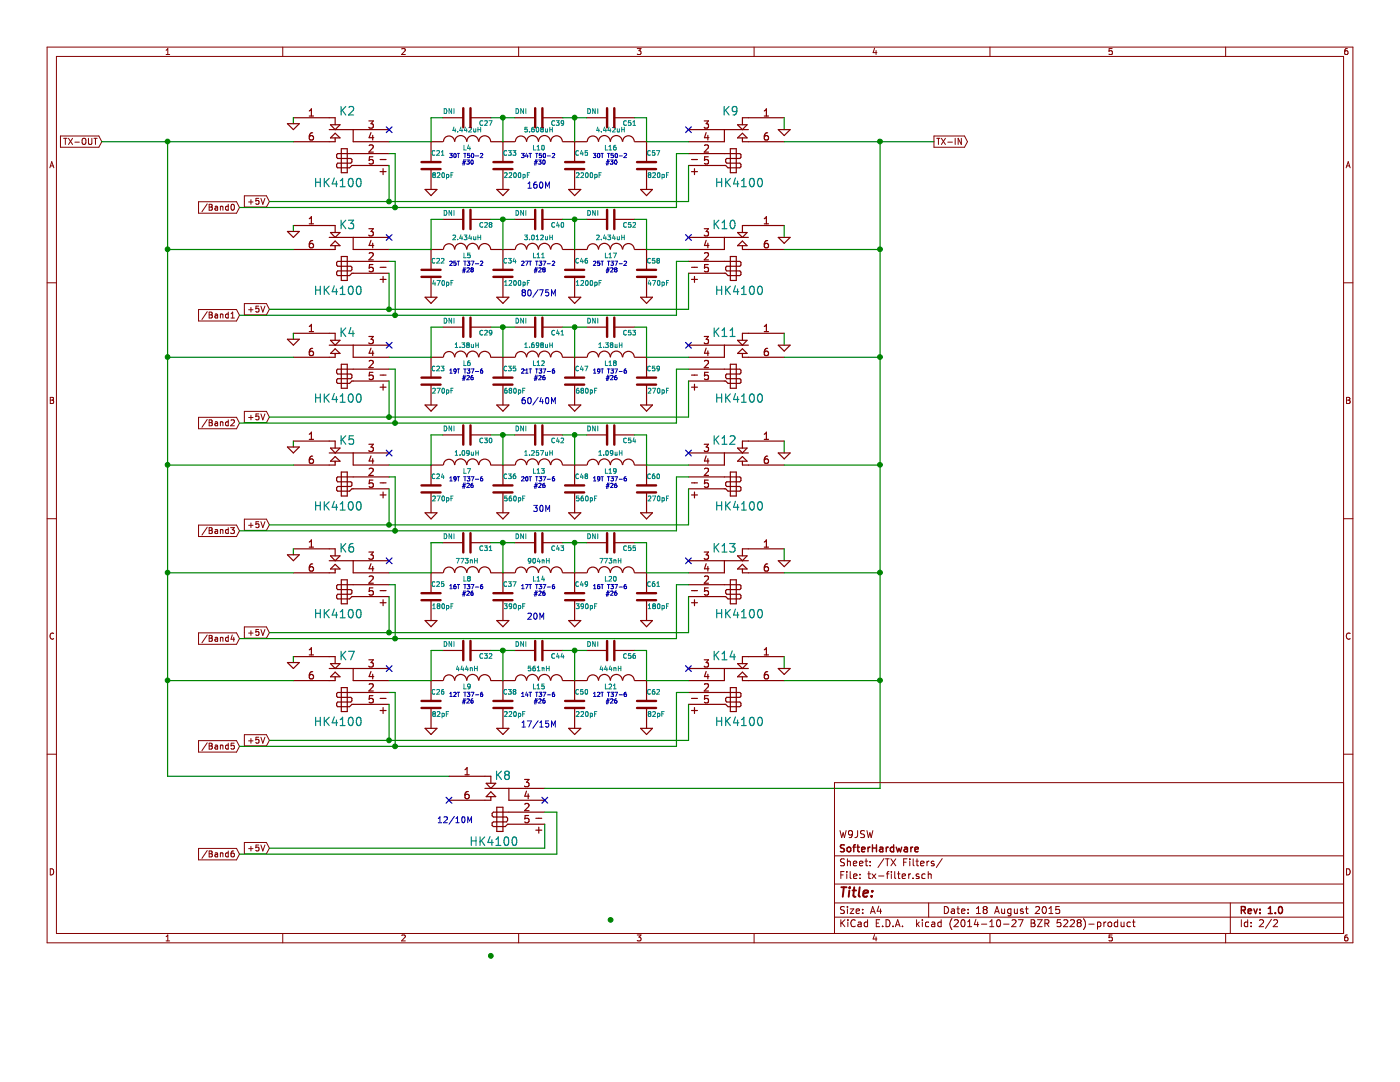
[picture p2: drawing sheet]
EESchema Schematic File Version 2
LIBS:power
LIBS:device
LIBS:transistors
LIBS:conn
LIBS:linear
LIBS:regul
LIBS:74xx
LIBS:cmos4000
LIBS:adc-dac
LIBS:memory
LIBS:xilinx
LIBS:special
LIBS:microcontrollers
LIBS:dsp
LIBS:microchip
LIBS:analog_switches
LIBS:motorola
LIBS:texas
LIBS:intel
LIBS:audio
LIBS:interface
LIBS:digital-audio
LIBS:philips
LIBS:display
LIBS:cypress
LIBS:siliconi
LIBS:opto
LIBS:atmel
LIBS:contrib
LIBS:valves
LIBS:hermeslite
LIBS:basic-superband-pa-cache
EELAYER 25 0
EELAYER END
$Descr A4 11693 8268
encoding utf-8
Sheet 2 2
Title ""
Date "18 August 2015"
Rev "1.0"
Comp "SofterHardware"
Comment1 "W9JSW"
Comment2 ""
Comment3 ""
Comment4 ""
$EndDescr
$Comp
L INDUCTOR L4
U 1 1
P 3900 800
F 0 "L4" V 3850 800 40  0000 C CNN
F 1 "4.442uH" V 4000 800 40  0000 C CNN
F 2 "Choke_Toroid_ThroughHole:Choke_Toroid_6,5x13mm_Vertical" H 3900 800 60  0001 C CNN
F 3 "" H 3900 800 60  0000 C CNN
	1    3900 800 
	0    -1   -1   0   
$EndComp
$Comp
L INDUCTOR L10
U 1 1
P 4500 800
F 0 "L10" V 4450 800 40  0000 C CNN
F 1 "5.608uH" V 4600 800 40  0000 C CNN
F 2 "Choke_Toroid_ThroughHole:Choke_Toroid_5x10mm_Vertical" H 4500 800 60  0001 C CNN
F 3 "" H 4500 800 60  0000 C CNN
	1    4500 800 
	0    -1   -1   0   
$EndComp
$Comp
L INDUCTOR L16
U 1 1
P 5100 800
F 0 "L16" V 5050 800 40  0000 C CNN
F 1 "4.442uH" V 5200 800 40  0000 C CNN
F 2 "Choke_Toroid_ThroughHole:Choke_Toroid_5x10mm_Vertical" H 5100 800 60  0001 C CNN
F 3 "" H 5100 800 60  0000 C CNN
	1    5100 800 
	0    -1   -1   0   
$EndComp
$Comp
L C C21
U 1 1
P 3600 1000
F 0 "C21" H 3600 1100 40  0000 L CNN
F 1 "820pF" H 3606 915 40  0000 L CNN
F 2 "HERMESLITE:C_0805" H 3638 850 30  0001 C CNN
F 3 "" H 3600 1000 60  0000 C CNN
	1    3600 1000
	1    0    0    -1  
$EndComp
$Comp
L C C33
U 1 1
P 4200 1000
F 0 "C33" H 4200 1100 40  0000 L CNN
F 1 "2200pF" H 4206 915 40  0000 L CNN
F 2 "HERMESLITE:C_0805" H 4238 850 30  0001 C CNN
F 3 "" H 4200 1000 60  0000 C CNN
	1    4200 1000
	1    0    0    -1  
$EndComp
$Comp
L C C45
U 1 1
P 4800 1000
F 0 "C45" H 4800 1100 40  0000 L CNN
F 1 "2200pF" H 4806 915 40  0000 L CNN
F 2 "HERMESLITE:C_0805" H 4838 850 30  0001 C CNN
F 3 "" H 4800 1000 60  0000 C CNN
	1    4800 1000
	1    0    0    -1  
$EndComp
$Comp
L C C57
U 1 1
P 5400 1000
F 0 "C57" H 5400 1100 40  0000 L CNN
F 1 "820pF" H 5406 915 40  0000 L CNN
F 2 "HERMESLITE:C_0805" H 5438 850 30  0001 C CNN
F 3 "" H 5400 1000 60  0000 C CNN
	1    5400 1000
	1    0    0    -1  
$EndComp
$Comp
L GND #PWR022
U 1 1
P 3600 1200
F 0 "#PWR022" H 3600 1200 30  0001 C CNN
F 1 "GND" H 3600 1130 30  0001 C CNN
F 2 "" H 3600 1200 50  0000 C CNN
F 3 "" H 3600 1200 50  0000 C CNN
	1    3600 1200
	1    0    0    -1  
$EndComp
$Comp
L GND #PWR023
U 1 1
P 4200 1200
F 0 "#PWR023" H 4200 1200 30  0001 C CNN
F 1 "GND" H 4200 1130 30  0001 C CNN
F 2 "" H 4200 1200 50  0000 C CNN
F 3 "" H 4200 1200 50  0000 C CNN
	1    4200 1200
	1    0    0    -1  
$EndComp
$Comp
L GND #PWR024
U 1 1
P 4800 1200
F 0 "#PWR024" H 4800 1200 30  0001 C CNN
F 1 "GND" H 4800 1130 30  0001 C CNN
F 2 "" H 4800 1200 50  0000 C CNN
F 3 "" H 4800 1200 50  0000 C CNN
	1    4800 1200
	1    0    0    -1  
$EndComp
$Comp
L GND #PWR025
U 1 1
P 5400 1200
F 0 "#PWR025" H 5400 1200 30  0001 C CNN
F 1 "GND" H 5400 1130 30  0001 C CNN
F 2 "" H 5400 1200 50  0000 C CNN
F 3 "" H 5400 1200 50  0000 C CNN
	1    5400 1200
	1    0    0    -1  
$EndComp
$Comp
L HK4100 K2
U 1 1
P 2850 650
F 0 "K2" H 2800 750 70  0000 C CNN
F 1 "HK4100" H 2875 150 70  0000 C CNN
F 2 "HERMESLITE:HK4100" H 2850 650 60  0001 C CNN
F 3 "" H 2850 650 60  0000 C CNN
	1    2850 650 
	-1   0    0    -1  
$EndComp
$Comp
L HK4100 K9
U 1 1
P 6150 650
F 0 "K9" H 6100 750 70  0000 C CNN
F 1 "HK4100" H 6175 150 70  0000 C CNN
F 2 "HERMESLITE:HK4100" H 6150 650 60  0001 C CNN
F 3 "" H 6150 650 60  0000 C CNN
	1    6150 650 
	1    0    0    -1  
$EndComp
Wire Wire Line
	2450 600  2450 650 
$Comp
L GND #PWR026
U 1 1
P 2450 650
F 0 "#PWR026" H 2450 650 30  0001 C CNN
F 1 "GND" H 2450 580 30  0001 C CNN
F 2 "" H 2450 650 50  0000 C CNN
F 3 "" H 2450 650 50  0000 C CNN
	1    2450 650 
	1    0    0    -1  
$EndComp
Wire Wire Line
	3250 800  3600 800 
Wire Wire Line
	6550 600  6550 700 
$Comp
L GND #PWR027
U 1 1
P 6550 700
F 0 "#PWR027" H 6550 700 30  0001 C CNN
F 1 "GND" H 6550 630 30  0001 C CNN
F 2 "" H 6550 700 50  0000 C CNN
F 3 "" H 6550 700 50  0000 C CNN
	1    6550 700 
	1    0    0    -1  
$EndComp
Wire Wire Line
	5750 800  5400 800 
Text GLabel 850  800  0    50   Input ~ 0
TX-OUT
Text GLabel 7800 800  2    50   Output ~ 0
TX-IN
Text GLabel 2000 1350 0    50   Input ~ 0
/Band0
Text GLabel 2250 1300 0    50   Input ~ 0
+5V
$Comp
L INDUCTOR L5
U 1 1
P 3900 1700
F 0 "L5" V 3850 1700 40  0000 C CNN
F 1 "2.434uH" V 4000 1700 40  0000 C CNN
F 2 "Choke_Toroid_ThroughHole:Choke_Toroid_5x10mm_Vertical" H 3900 1700 60  0001 C CNN
F 3 "" H 3900 1700 60  0000 C CNN
	1    3900 1700
	0    -1   -1   0   
$EndComp
$Comp
L INDUCTOR L11
U 1 1
P 4500 1700
F 0 "L11" V 4450 1700 40  0000 C CNN
F 1 "3.012uH" V 4600 1700 40  0000 C CNN
F 2 "Choke_Toroid_ThroughHole:Choke_Toroid_5x10mm_Vertical" H 4500 1700 60  0001 C CNN
F 3 "" H 4500 1700 60  0000 C CNN
	1    4500 1700
	0    -1   -1   0   
$EndComp
$Comp
L INDUCTOR L17
U 1 1
P 5100 1700
F 0 "L17" V 5050 1700 40  0000 C CNN
F 1 "2.434uH" V 5200 1700 40  0000 C CNN
F 2 "Choke_Toroid_ThroughHole:Choke_Toroid_5x10mm_Vertical" H 5100 1700 60  0001 C CNN
F 3 "" H 5100 1700 60  0000 C CNN
	1    5100 1700
	0    -1   -1   0   
$EndComp
$Comp
L C C22
U 1 1
P 3600 1900
F 0 "C22" H 3600 2000 40  0000 L CNN
F 1 "470pF" H 3606 1815 40  0000 L CNN
F 2 "HERMESLITE:C_0805" H 3638 1750 30  0001 C CNN
F 3 "" H 3600 1900 60  0000 C CNN
	1    3600 1900
	1    0    0    -1  
$EndComp
$Comp
L C C34
U 1 1
P 4200 1900
F 0 "C34" H 4200 2000 40  0000 L CNN
F 1 "1200pF" H 4206 1815 40  0000 L CNN
F 2 "HERMESLITE:C_0805" H 4238 1750 30  0001 C CNN
F 3 "" H 4200 1900 60  0000 C CNN
	1    4200 1900
	1    0    0    -1  
$EndComp
$Comp
L C C46
U 1 1
P 4800 1900
F 0 "C46" H 4800 2000 40  0000 L CNN
F 1 "1200pF" H 4806 1815 40  0000 L CNN
F 2 "HERMESLITE:C_0805" H 4838 1750 30  0001 C CNN
F 3 "" H 4800 1900 60  0000 C CNN
	1    4800 1900
	1    0    0    -1  
$EndComp
$Comp
L C C58
U 1 1
P 5400 1900
F 0 "C58" H 5400 2000 40  0000 L CNN
F 1 "470pF" H 5406 1815 40  0000 L CNN
F 2 "HERMESLITE:C_0805" H 5438 1750 30  0001 C CNN
F 3 "" H 5400 1900 60  0000 C CNN
	1    5400 1900
	1    0    0    -1  
$EndComp
$Comp
L GND #PWR028
U 1 1
P 3600 2100
F 0 "#PWR028" H 3600 2100 30  0001 C CNN
F 1 "GND" H 3600 2030 30  0001 C CNN
F 2 "" H 3600 2100 50  0000 C CNN
F 3 "" H 3600 2100 50  0000 C CNN
	1    3600 2100
	1    0    0    -1  
$EndComp
$Comp
L GND #PWR029
U 1 1
P 4200 2100
F 0 "#PWR029" H 4200 2100 30  0001 C CNN
F 1 "GND" H 4200 2030 30  0001 C CNN
F 2 "" H 4200 2100 50  0000 C CNN
F 3 "" H 4200 2100 50  0000 C CNN
	1    4200 2100
	1    0    0    -1  
$EndComp
$Comp
L GND #PWR030
U 1 1
P 4800 2100
F 0 "#PWR030" H 4800 2100 30  0001 C CNN
F 1 "GND" H 4800 2030 30  0001 C CNN
F 2 "" H 4800 2100 50  0000 C CNN
F 3 "" H 4800 2100 50  0000 C CNN
	1    4800 2100
	1    0    0    -1  
$EndComp
$Comp
L GND #PWR031
U 1 1
P 5400 2100
F 0 "#PWR031" H 5400 2100 30  0001 C CNN
F 1 "GND" H 5400 2030 30  0001 C CNN
F 2 "" H 5400 2100 50  0000 C CNN
F 3 "" H 5400 2100 50  0000 C CNN
	1    5400 2100
	1    0    0    -1  
$EndComp
$Comp
L HK4100 K3
U 1 1
P 2850 1550
F 0 "K3" H 2800 1600 70  0000 C CNN
F 1 "HK4100" H 2875 1050 70  0000 C CNN
F 2 "HERMESLITE:HK4100" H 2850 1550 60  0001 C CNN
F 3 "" H 2850 1550 60  0000 C CNN
	1    2850 1550
	-1   0    0    -1  
$EndComp
$Comp
L HK4100 K10
U 1 1
P 6150 1550
F 0 "K10" H 6050 1600 70  0000 C CNN
F 1 "HK4100" H 6175 1050 70  0000 C CNN
F 2 "HERMESLITE:HK4100" H 6150 1550 60  0001 C CNN
F 3 "" H 6150 1550 60  0000 C CNN
	1    6150 1550
	1    0    0    -1  
$EndComp
Wire Wire Line
	2450 1500 2450 1550
$Comp
L GND #PWR032
U 1 1
P 2450 1550
F 0 "#PWR032" H 2450 1550 30  0001 C CNN
F 1 "GND" H 2450 1480 30  0001 C CNN
F 2 "" H 2450 1550 50  0000 C CNN
F 3 "" H 2450 1550 50  0000 C CNN
	1    2450 1550
	1    0    0    -1  
$EndComp
Wire Wire Line
	3250 1700 3600 1700
Wire Wire Line
	6550 1500 6550 1600
$Comp
L GND #PWR033
U 1 1
P 6550 1600
F 0 "#PWR033" H 6550 1600 30  0001 C CNN
F 1 "GND" H 6550 1530 30  0001 C CNN
F 2 "" H 6550 1600 50  0000 C CNN
F 3 "" H 6550 1600 50  0000 C CNN
	1    6550 1600
	1    0    0    -1  
$EndComp
Wire Wire Line
	5750 1700 5400 1700
Text GLabel 2000 2250 0    50   Input ~ 0
/Band1
Text GLabel 2250 2200 0    50   Input ~ 0
+5V
$Comp
L INDUCTOR L6
U 1 1
P 3900 2600
F 0 "L6" V 3850 2600 40  0000 C CNN
F 1 "1.38uH" V 4000 2600 40  0000 C CNN
F 2 "Choke_Toroid_ThroughHole:Choke_Toroid_5x10mm_Vertical" H 3900 2600 60  0001 C CNN
F 3 "" H 3900 2600 60  0000 C CNN
	1    3900 2600
	0    -1   -1   0   
$EndComp
$Comp
L INDUCTOR L12
U 1 1
P 4500 2600
F 0 "L12" V 4450 2600 40  0000 C CNN
F 1 "1.698uH" V 4600 2600 40  0000 C CNN
F 2 "Choke_Toroid_ThroughHole:Choke_Toroid_5x10mm_Vertical" H 4500 2600 60  0001 C CNN
F 3 "" H 4500 2600 60  0000 C CNN
	1    4500 2600
	0    -1   -1   0   
$EndComp
$Comp
L INDUCTOR L18
U 1 1
P 5100 2600
F 0 "L18" V 5050 2600 40  0000 C CNN
F 1 "1.38uH" V 5200 2600 40  0000 C CNN
F 2 "Choke_Toroid_ThroughHole:Choke_Toroid_5x10mm_Vertical" H 5100 2600 60  0001 C CNN
F 3 "" H 5100 2600 60  0000 C CNN
	1    5100 2600
	0    -1   -1   0   
$EndComp
$Comp
L C C23
U 1 1
P 3600 2800
F 0 "C23" H 3600 2900 40  0000 L CNN
F 1 "270pF" H 3606 2715 40  0000 L CNN
F 2 "HERMESLITE:C_0805" H 3638 2650 30  0001 C CNN
F 3 "" H 3600 2800 60  0000 C CNN
	1    3600 2800
	1    0    0    -1  
$EndComp
$Comp
L C C35
U 1 1
P 4200 2800
F 0 "C35" H 4200 2900 40  0000 L CNN
F 1 "680pF" H 4206 2715 40  0000 L CNN
F 2 "HERMESLITE:C_0805" H 4238 2650 30  0001 C CNN
F 3 "" H 4200 2800 60  0000 C CNN
	1    4200 2800
	1    0    0    -1  
$EndComp
$Comp
L C C47
U 1 1
P 4800 2800
F 0 "C47" H 4800 2900 40  0000 L CNN
F 1 "680pF" H 4806 2715 40  0000 L CNN
F 2 "HERMESLITE:C_0805" H 4838 2650 30  0001 C CNN
F 3 "" H 4800 2800 60  0000 C CNN
	1    4800 2800
	1    0    0    -1  
$EndComp
$Comp
L C C59
U 1 1
P 5400 2800
F 0 "C59" H 5400 2900 40  0000 L CNN
F 1 "270pF" H 5406 2715 40  0000 L CNN
F 2 "HERMESLITE:C_0805" H 5438 2650 30  0001 C CNN
F 3 "" H 5400 2800 60  0000 C CNN
	1    5400 2800
	1    0    0    -1  
$EndComp
$Comp
L GND #PWR034
U 1 1
P 3600 3000
F 0 "#PWR034" H 3600 3000 30  0001 C CNN
F 1 "GND" H 3600 2930 30  0001 C CNN
F 2 "" H 3600 3000 50  0000 C CNN
F 3 "" H 3600 3000 50  0000 C CNN
	1    3600 3000
	1    0    0    -1  
$EndComp
$Comp
L GND #PWR035
U 1 1
P 4200 3000
F 0 "#PWR035" H 4200 3000 30  0001 C CNN
F 1 "GND" H 4200 2930 30  0001 C CNN
F 2 "" H 4200 3000 50  0000 C CNN
F 3 "" H 4200 3000 50  0000 C CNN
	1    4200 3000
	1    0    0    -1  
$EndComp
$Comp
L GND #PWR036
U 1 1
P 4800 3000
F 0 "#PWR036" H 4800 3000 30  0001 C CNN
F 1 "GND" H 4800 2930 30  0001 C CNN
F 2 "" H 4800 3000 50  0000 C CNN
F 3 "" H 4800 3000 50  0000 C CNN
	1    4800 3000
	1    0    0    -1  
$EndComp
$Comp
L GND #PWR037
U 1 1
P 5400 3000
F 0 "#PWR037" H 5400 3000 30  0001 C CNN
F 1 "GND" H 5400 2930 30  0001 C CNN
F 2 "" H 5400 3000 50  0000 C CNN
F 3 "" H 5400 3000 50  0000 C CNN
	1    5400 3000
	1    0    0    -1  
$EndComp
$Comp
L HK4100 K4
U 1 1
P 2850 2450
F 0 "K4" H 2800 2500 70  0000 C CNN
F 1 "HK4100" H 2875 1950 70  0000 C CNN
F 2 "HERMESLITE:HK4100" H 2850 2450 60  0001 C CNN
F 3 "" H 2850 2450 60  0000 C CNN
	1    2850 2450
	-1   0    0    -1  
$EndComp
$Comp
L HK4100 K11
U 1 1
P 6150 2450
F 0 "K11" H 6050 2500 70  0000 C CNN
F 1 "HK4100" H 6175 1950 70  0000 C CNN
F 2 "HERMESLITE:HK4100" H 6150 2450 60  0001 C CNN
F 3 "" H 6150 2450 60  0000 C CNN
	1    6150 2450
	1    0    0    -1  
$EndComp
Wire Wire Line
	2450 2400 2450 2450
$Comp
L GND #PWR038
U 1 1
P 2450 2450
F 0 "#PWR038" H 2450 2450 30  0001 C CNN
F 1 "GND" H 2450 2380 30  0001 C CNN
F 2 "" H 2450 2450 50  0000 C CNN
F 3 "" H 2450 2450 50  0000 C CNN
	1    2450 2450
	1    0    0    -1  
$EndComp
Wire Wire Line
	3250 2600 3600 2600
Wire Wire Line
	6550 2400 6550 2500
$Comp
L GND #PWR039
U 1 1
P 6550 2500
F 0 "#PWR039" H 6550 2500 30  0001 C CNN
F 1 "GND" H 6550 2430 30  0001 C CNN
F 2 "" H 6550 2500 50  0000 C CNN
F 3 "" H 6550 2500 50  0000 C CNN
	1    6550 2500
	1    0    0    -1  
$EndComp
Wire Wire Line
	5400 2600 5750 2600
NoConn ~ 5750 2500
Text GLabel 2000 3150 0    50   Input ~ 0
/Band2
Text GLabel 2250 3100 0    50   Input ~ 0
+5V
$Comp
L INDUCTOR L7
U 1 1
P 3900 3500
F 0 "L7" V 3850 3500 40  0000 C CNN
F 1 "1.09uH" V 4000 3500 40  0000 C CNN
F 2 "Choke_Toroid_ThroughHole:Choke_Toroid_5x10mm_Vertical" H 3900 3500 60  0001 C CNN
F 3 "" H 3900 3500 60  0000 C CNN
	1    3900 3500
	0    -1   -1   0   
$EndComp
$Comp
L INDUCTOR L13
U 1 1
P 4500 3500
F 0 "L13" V 4450 3500 40  0000 C CNN
F 1 "1.257uH" V 4600 3500 40  0000 C CNN
F 2 "Choke_Toroid_ThroughHole:Choke_Toroid_5x10mm_Vertical" H 4500 3500 60  0001 C CNN
F 3 "" H 4500 3500 60  0000 C CNN
	1    4500 3500
	0    -1   -1   0   
$EndComp
$Comp
L INDUCTOR L19
U 1 1
P 5100 3500
F 0 "L19" V 5050 3500 40  0000 C CNN
F 1 "1.09uH" V 5200 3500 40  0000 C CNN
F 2 "Choke_Toroid_ThroughHole:Choke_Toroid_5x10mm_Vertical" H 5100 3500 60  0001 C CNN
F 3 "" H 5100 3500 60  0000 C CNN
	1    5100 3500
	0    -1   -1   0   
$EndComp
$Comp
L C C24
U 1 1
P 3600 3700
F 0 "C24" H 3600 3800 40  0000 L CNN
F 1 "270pF" H 3606 3615 40  0000 L CNN
F 2 "HERMESLITE:C_0805" H 3638 3550 30  0001 C CNN
F 3 "" H 3600 3700 60  0000 C CNN
	1    3600 3700
	1    0    0    -1  
$EndComp
$Comp
L C C36
U 1 1
P 4200 3700
F 0 "C36" H 4200 3800 40  0000 L CNN
F 1 "560pF" H 4206 3615 40  0000 L CNN
F 2 "HERMESLITE:C_0805" H 4238 3550 30  0001 C CNN
F 3 "" H 4200 3700 60  0000 C CNN
	1    4200 3700
	1    0    0    -1  
$EndComp
$Comp
L C C48
U 1 1
P 4800 3700
F 0 "C48" H 4800 3800 40  0000 L CNN
F 1 "560pF" H 4806 3615 40  0000 L CNN
F 2 "HERMESLITE:C_0805" H 4838 3550 30  0001 C CNN
F 3 "" H 4800 3700 60  0000 C CNN
	1    4800 3700
	1    0    0    -1  
$EndComp
$Comp
L C C60
U 1 1
P 5400 3700
F 0 "C60" H 5400 3800 40  0000 L CNN
F 1 "270pF" H 5406 3615 40  0000 L CNN
F 2 "HERMESLITE:C_0805" H 5438 3550 30  0001 C CNN
F 3 "" H 5400 3700 60  0000 C CNN
	1    5400 3700
	1    0    0    -1  
$EndComp
$Comp
L GND #PWR040
U 1 1
P 3600 3900
F 0 "#PWR040" H 3600 3900 30  0001 C CNN
F 1 "GND" H 3600 3830 30  0001 C CNN
F 2 "" H 3600 3900 50  0000 C CNN
F 3 "" H 3600 3900 50  0000 C CNN
	1    3600 3900
	1    0    0    -1  
$EndComp
$Comp
L GND #PWR041
U 1 1
P 4200 3900
F 0 "#PWR041" H 4200 3900 30  0001 C CNN
F 1 "GND" H 4200 3830 30  0001 C CNN
F 2 "" H 4200 3900 50  0000 C CNN
F 3 "" H 4200 3900 50  0000 C CNN
	1    4200 3900
	1    0    0    -1  
$EndComp
$Comp
L GND #PWR042
U 1 1
P 4800 3900
F 0 "#PWR042" H 4800 3900 30  0001 C CNN
F 1 "GND" H 4800 3830 30  0001 C CNN
F 2 "" H 4800 3900 50  0000 C CNN
F 3 "" H 4800 3900 50  0000 C CNN
	1    4800 3900
	1    0    0    -1  
$EndComp
$Comp
L GND #PWR043
U 1 1
P 5400 3900
F 0 "#PWR043" H 5400 3900 30  0001 C CNN
F 1 "GND" H 5400 3830 30  0001 C CNN
F 2 "" H 5400 3900 50  0000 C CNN
F 3 "" H 5400 3900 50  0000 C CNN
	1    5400 3900
	1    0    0    -1  
$EndComp
$Comp
L HK4100 K5
U 1 1
P 2850 3350
F 0 "K5" H 2800 3400 70  0000 C CNN
F 1 "HK4100" H 2875 2850 70  0000 C CNN
F 2 "HERMESLITE:HK4100" H 2850 3350 60  0001 C CNN
F 3 "" H 2850 3350 60  0000 C CNN
	1    2850 3350
	-1   0    0    -1  
$EndComp
$Comp
L HK4100 K12
U 1 1
P 6150 3350
F 0 "K12" H 6050 3400 70  0000 C CNN
F 1 "HK4100" H 6175 2850 70  0000 C CNN
F 2 "HERMESLITE:HK4100" H 6150 3350 60  0001 C CNN
F 3 "" H 6150 3350 60  0000 C CNN
	1    6150 3350
	1    0    0    -1  
$EndComp
Wire Wire Line
	2450 3300 2450 3350
$Comp
L GND #PWR044
U 1 1
P 2450 3350
F 0 "#PWR044" H 2450 3350 30  0001 C CNN
F 1 "GND" H 2450 3280 30  0001 C CNN
F 2 "" H 2450 3350 50  0000 C CNN
F 3 "" H 2450 3350 50  0000 C CNN
	1    2450 3350
	1    0    0    -1  
$EndComp
Wire Wire Line
	3250 3500 3600 3500
Wire Wire Line
	6550 3300 6550 3400
$Comp
L GND #PWR045
U 1 1
P 6550 3400
F 0 "#PWR045" H 6550 3400 30  0001 C CNN
F 1 "GND" H 6550 3330 30  0001 C CNN
F 2 "" H 6550 3400 50  0000 C CNN
F 3 "" H 6550 3400 50  0000 C CNN
	1    6550 3400
	1    0    0    -1  
$EndComp
Wire Wire Line
	5750 3500 5400 3500
NoConn ~ 5750 3400
NoConn ~ 3250 3400
Text GLabel 2000 4050 0    50   Input ~ 0
/Band3
Text GLabel 2250 4000 0    50   Input ~ 0
+5V
$Comp
L INDUCTOR L8
U 1 1
P 3900 4400
F 0 "L8" V 3850 4400 40  0000 C CNN
F 1 "773nH" V 4000 4400 40  0000 C CNN
F 2 "Choke_Toroid_ThroughHole:Choke_Toroid_5x10mm_Vertical" H 3900 4400 60  0001 C CNN
F 3 "" H 3900 4400 60  0000 C CNN
	1    3900 4400
	0    -1   -1   0   
$EndComp
$Comp
L INDUCTOR L14
U 1 1
P 4500 4400
F 0 "L14" V 4450 4400 40  0000 C CNN
F 1 "904nH" V 4600 4400 40  0000 C CNN
F 2 "Choke_Toroid_ThroughHole:Choke_Toroid_5x10mm_Vertical" H 4500 4400 60  0001 C CNN
F 3 "" H 4500 4400 60  0000 C CNN
	1    4500 4400
	0    -1   -1   0   
$EndComp
$Comp
L INDUCTOR L20
U 1 1
P 5100 4400
F 0 "L20" V 5050 4400 40  0000 C CNN
F 1 "773nH" V 5200 4400 40  0000 C CNN
F 2 "Choke_Toroid_ThroughHole:Choke_Toroid_5x10mm_Vertical" H 5100 4400 60  0001 C CNN
F 3 "" H 5100 4400 60  0000 C CNN
	1    5100 4400
	0    -1   -1   0   
$EndComp
$Comp
L C C25
U 1 1
P 3600 4600
F 0 "C25" H 3600 4700 40  0000 L CNN
F 1 "180pF" H 3606 4515 40  0000 L CNN
F 2 "HERMESLITE:C_0805" H 3638 4450 30  0001 C CNN
F 3 "" H 3600 4600 60  0000 C CNN
	1    3600 4600
	1    0    0    -1  
$EndComp
$Comp
L C C37
U 1 1
P 4200 4600
F 0 "C37" H 4200 4700 40  0000 L CNN
F 1 "390pF" H 4206 4515 40  0000 L CNN
F 2 "HERMESLITE:C_0805" H 4238 4450 30  0001 C CNN
F 3 "" H 4200 4600 60  0000 C CNN
	1    4200 4600
	1    0    0    -1  
$EndComp
$Comp
L C C49
U 1 1
P 4800 4600
F 0 "C49" H 4800 4700 40  0000 L CNN
F 1 "390pF" H 4806 4515 40  0000 L CNN
F 2 "HERMESLITE:C_0805" H 4838 4450 30  0001 C CNN
F 3 "" H 4800 4600 60  0000 C CNN
	1    4800 4600
	1    0    0    -1  
$EndComp
$Comp
L C C61
U 1 1
P 5400 4600
F 0 "C61" H 5400 4700 40  0000 L CNN
F 1 "180pF" H 5406 4515 40  0000 L CNN
F 2 "HERMESLITE:C_0805" H 5438 4450 30  0001 C CNN
F 3 "" H 5400 4600 60  0000 C CNN
	1    5400 4600
	1    0    0    -1  
$EndComp
$Comp
L GND #PWR046
U 1 1
P 3600 4800
F 0 "#PWR046" H 3600 4800 30  0001 C CNN
F 1 "GND" H 3600 4730 30  0001 C CNN
F 2 "" H 3600 4800 50  0000 C CNN
F 3 "" H 3600 4800 50  0000 C CNN
	1    3600 4800
	1    0    0    -1  
$EndComp
$Comp
L GND #PWR047
U 1 1
P 4200 4800
F 0 "#PWR047" H 4200 4800 30  0001 C CNN
F 1 "GND" H 4200 4730 30  0001 C CNN
F 2 "" H 4200 4800 50  0000 C CNN
F 3 "" H 4200 4800 50  0000 C CNN
	1    4200 4800
	1    0    0    -1  
$EndComp
$Comp
L GND #PWR048
U 1 1
P 4800 4800
F 0 "#PWR048" H 4800 4800 30  0001 C CNN
F 1 "GND" H 4800 4730 30  0001 C CNN
F 2 "" H 4800 4800 50  0000 C CNN
F 3 "" H 4800 4800 50  0000 C CNN
	1    4800 4800
	1    0    0    -1  
$EndComp
$Comp
L GND #PWR049
U 1 1
P 5400 4800
F 0 "#PWR049" H 5400 4800 30  0001 C CNN
F 1 "GND" H 5400 4730 30  0001 C CNN
F 2 "" H 5400 4800 50  0000 C CNN
F 3 "" H 5400 4800 50  0000 C CNN
	1    5400 4800
	1    0    0    -1  
$EndComp
$Comp
L HK4100 K6
U 1 1
P 2850 4250
F 0 "K6" H 2800 4300 70  0000 C CNN
F 1 "HK4100" H 2875 3750 70  0000 C CNN
F 2 "HERMESLITE:HK4100" H 2850 4250 60  0001 C CNN
F 3 "" H 2850 4250 60  0000 C CNN
	1    2850 4250
	-1   0    0    -1  
$EndComp
$Comp
L HK4100 K13
U 1 1
P 6150 4250
F 0 "K13" H 6050 4300 70  0000 C CNN
F 1 "HK4100" H 6175 3750 70  0000 C CNN
F 2 "HERMESLITE:HK4100" H 6150 4250 60  0001 C CNN
F 3 "" H 6150 4250 60  0000 C CNN
	1    6150 4250
	1    0    0    -1  
$EndComp
Wire Wire Line
	2450 4200 2450 4250
$Comp
L GND #PWR050
U 1 1
P 2450 4250
F 0 "#PWR050" H 2450 4250 30  0001 C CNN
F 1 "GND" H 2450 4180 30  0001 C CNN
F 2 "" H 2450 4250 50  0000 C CNN
F 3 "" H 2450 4250 50  0000 C CNN
	1    2450 4250
	1    0    0    -1  
$EndComp
Wire Wire Line
	3250 4400 3600 4400
Wire Wire Line
	6550 4200 6550 4300
$Comp
L GND #PWR051
U 1 1
P 6550 4300
F 0 "#PWR051" H 6550 4300 30  0001 C CNN
F 1 "GND" H 6550 4230 30  0001 C CNN
F 2 "" H 6550 4300 50  0000 C CNN
F 3 "" H 6550 4300 50  0000 C CNN
	1    6550 4300
	1    0    0    -1  
$EndComp
Wire Wire Line
	5750 4400 5400 4400
NoConn ~ 5750 4300
NoConn ~ 3250 4300
Text GLabel 2000 4950 0    50   Input ~ 0
/Band4
Text GLabel 2250 4900 0    50   Input ~ 0
+5V
$Comp
L INDUCTOR L9
U 1 1
P 3900 5300
F 0 "L9" V 3850 5300 40  0000 C CNN
F 1 "444nH" V 4000 5300 40  0000 C CNN
F 2 "Choke_Toroid_ThroughHole:Choke_Toroid_5x10mm_Vertical" H 3900 5300 60  0001 C CNN
F 3 "" H 3900 5300 60  0000 C CNN
	1    3900 5300
	0    -1   -1   0   
$EndComp
$Comp
L INDUCTOR L15
U 1 1
P 4500 5300
F 0 "L15" V 4450 5300 40  0000 C CNN
F 1 "561nH" V 4600 5300 40  0000 C CNN
F 2 "Choke_Toroid_ThroughHole:Choke_Toroid_5x10mm_Vertical" H 4500 5300 60  0001 C CNN
F 3 "" H 4500 5300 60  0000 C CNN
	1    4500 5300
	0    -1   -1   0   
$EndComp
$Comp
L INDUCTOR L21
U 1 1
P 5100 5300
F 0 "L21" V 5050 5300 40  0000 C CNN
F 1 "444nH" V 5200 5300 40  0000 C CNN
F 2 "Choke_Toroid_ThroughHole:Choke_Toroid_5x10mm_Vertical" H 5100 5300 60  0001 C CNN
F 3 "" H 5100 5300 60  0000 C CNN
	1    5100 5300
	0    -1   -1   0   
$EndComp
$Comp
L C C26
U 1 1
P 3600 5500
F 0 "C26" H 3600 5600 40  0000 L CNN
F 1 "82pF" H 3606 5415 40  0000 L CNN
F 2 "HERMESLITE:C_0805" H 3638 5350 30  0001 C CNN
F 3 "" H 3600 5500 60  0000 C CNN
	1    3600 5500
	1    0    0    -1  
$EndComp
$Comp
L C C38
U 1 1
P 4200 5500
F 0 "C38" H 4200 5600 40  0000 L CNN
F 1 "220pF" H 4206 5415 40  0000 L CNN
F 2 "HERMESLITE:C_0805" H 4238 5350 30  0001 C CNN
F 3 "" H 4200 5500 60  0000 C CNN
	1    4200 5500
	1    0    0    -1  
$EndComp
$Comp
L C C50
U 1 1
P 4800 5500
F 0 "C50" H 4800 5600 40  0000 L CNN
F 1 "220pF" H 4806 5415 40  0000 L CNN
F 2 "HERMESLITE:C_0805" H 4838 5350 30  0001 C CNN
F 3 "" H 4800 5500 60  0000 C CNN
	1    4800 5500
	1    0    0    -1  
$EndComp
$Comp
L C C62
U 1 1
P 5400 5500
F 0 "C62" H 5400 5600 40  0000 L CNN
F 1 "82pF" H 5406 5415 40  0000 L CNN
F 2 "HERMESLITE:C_0805" H 5438 5350 30  0001 C CNN
F 3 "" H 5400 5500 60  0000 C CNN
	1    5400 5500
	1    0    0    -1  
$EndComp
$Comp
L GND #PWR052
U 1 1
P 3600 5700
F 0 "#PWR052" H 3600 5700 30  0001 C CNN
F 1 "GND" H 3600 5630 30  0001 C CNN
F 2 "" H 3600 5700 50  0000 C CNN
F 3 "" H 3600 5700 50  0000 C CNN
	1    3600 5700
	1    0    0    -1  
$EndComp
$Comp
L GND #PWR053
U 1 1
P 4200 5700
F 0 "#PWR053" H 4200 5700 30  0001 C CNN
F 1 "GND" H 4200 5630 30  0001 C CNN
F 2 "" H 4200 5700 50  0000 C CNN
F 3 "" H 4200 5700 50  0000 C CNN
	1    4200 5700
	1    0    0    -1  
$EndComp
$Comp
L GND #PWR054
U 1 1
P 4800 5700
F 0 "#PWR054" H 4800 5700 30  0001 C CNN
F 1 "GND" H 4800 5630 30  0001 C CNN
F 2 "" H 4800 5700 50  0000 C CNN
F 3 "" H 4800 5700 50  0000 C CNN
	1    4800 5700
	1    0    0    -1  
$EndComp
$Comp
L GND #PWR055
U 1 1
P 5400 5700
F 0 "#PWR055" H 5400 5700 30  0001 C CNN
F 1 "GND" H 5400 5630 30  0001 C CNN
F 2 "" H 5400 5700 50  0000 C CNN
F 3 "" H 5400 5700 50  0000 C CNN
	1    5400 5700
	1    0    0    -1  
$EndComp
$Comp
L HK4100 K7
U 1 1
P 2850 5150
F 0 "K7" H 2800 5200 70  0000 C CNN
F 1 "HK4100" H 2875 4650 70  0000 C CNN
F 2 "HERMESLITE:HK4100" H 2850 5150 60  0001 C CNN
F 3 "" H 2850 5150 60  0000 C CNN
	1    2850 5150
	-1   0    0    -1  
$EndComp
$Comp
L HK4100 K14
U 1 1
P 6150 5150
F 0 "K14" H 6050 5200 70  0000 C CNN
F 1 "HK4100" H 6175 4650 70  0000 C CNN
F 2 "HERMESLITE:HK4100" H 6150 5150 60  0001 C CNN
F 3 "" H 6150 5150 60  0000 C CNN
	1    6150 5150
	1    0    0    -1  
$EndComp
Wire Wire Line
	2450 5100 2450 5150
$Comp
L GND #PWR056
U 1 1
P 2450 5150
F 0 "#PWR056" H 2450 5150 30  0001 C CNN
F 1 "GND" H 2450 5080 30  0001 C CNN
F 2 "" H 2450 5150 50  0000 C CNN
F 3 "" H 2450 5150 50  0000 C CNN
	1    2450 5150
	1    0    0    -1  
$EndComp
Wire Wire Line
	3250 5300 3600 5300
Wire Wire Line
	6550 5100 6550 5200
$Comp
L GND #PWR057
U 1 1
P 6550 5200
F 0 "#PWR057" H 6550 5200 30  0001 C CNN
F 1 "GND" H 6550 5130 30  0001 C CNN
F 2 "" H 6550 5200 50  0000 C CNN
F 3 "" H 6550 5200 50  0000 C CNN
	1    6550 5200
	1    0    0    -1  
$EndComp
Wire Wire Line
	5750 5300 5400 5300
NoConn ~ 5750 5200
NoConn ~ 3250 5200
Text GLabel 2000 5850 0    50   Input ~ 0
/Band5
Text GLabel 2250 5800 0    50   Input ~ 0
+5V
Text GLabel 2000 6750 0    50   Input ~ 0
/Band6
Connection ~ 1400 5300
Wire Wire Line
	2450 800  850  800 
NoConn ~ 3250 700 
Wire Wire Line
	3250 1000 3250 1300
Connection ~ 3250 1300
Wire Wire Line
	3250 900  3300 900 
Wire Wire Line
	3300 900  3300 1350
Connection ~ 3300 1350
Connection ~ 1400 800 
Wire Wire Line
	6550 800  7800 800 
NoConn ~ 5750 700 
Wire Wire Line
	5750 1300 5750 1000
Wire Wire Line
	5650 1350 5650 900 
Wire Wire Line
	5650 900  5750 900 
Wire Wire Line
	2450 1700 1400 1700
Wire Wire Line
	3250 1900 3250 2200
Connection ~ 3250 2200
Wire Wire Line
	3250 1800 3300 1800
Wire Wire Line
	3300 1800 3300 2250
Connection ~ 3300 2250
Connection ~ 1400 1700
NoConn ~ 3250 1600
Wire Wire Line
	5750 2200 5750 1900
Wire Wire Line
	5750 1800 5650 1800
Wire Wire Line
	5650 1800 5650 2250
Wire Wire Line
	7350 6200 7350 800 
Connection ~ 7350 800 
Wire Wire Line
	6550 1700 7350 1700
Connection ~ 7350 1700
NoConn ~ 5750 1600
Wire Wire Line
	2250 1300 5750 1300
Wire Wire Line
	2250 2200 5750 2200
Wire Wire Line
	3250 2800 3250 3100
Connection ~ 3250 3100
Wire Wire Line
	3250 2700 3300 2700
Wire Wire Line
	3300 2700 3300 3150
Connection ~ 3300 3150
Wire Wire Line
	2250 3100 5750 3100
Wire Wire Line
	5750 3100 5750 2800
Wire Wire Line
	5750 2700 5650 2700
Wire Wire Line
	6550 2600 7350 2600
Connection ~ 7350 2600
Wire Wire Line
	2450 2600 1400 2600
Connection ~ 1400 2600
NoConn ~ 3250 2500
Wire Wire Line
	2450 3500 1400 3500
Connection ~ 1400 3500
Wire Wire Line
	3250 3700 3250 4000
Connection ~ 3250 4000
Wire Wire Line
	3250 3600 3300 3600
Wire Wire Line
	3300 3600 3300 4050
Connection ~ 3300 4050
Wire Wire Line
	6550 3500 7350 3500
Connection ~ 7350 3500
Wire Wire Line
	2250 4000 5750 4000
Wire Wire Line
	5750 4000 5750 3700
Wire Wire Line
	5650 4050 5650 3600
Wire Wire Line
	5650 3600 5750 3600
Wire Wire Line
	2450 4400 1400 4400
Connection ~ 1400 4400
Wire Wire Line
	5650 4950 5650 4500
Wire Wire Line
	5650 4500 5750 4500
Wire Wire Line
	2250 4900 5750 4900
Wire Wire Line
	5750 4900 5750 4600
Wire Wire Line
	3250 4600 3250 4900
Connection ~ 3250 4900
Wire Wire Line
	3250 4500 3300 4500
Wire Wire Line
	3300 4500 3300 4950
Connection ~ 3300 4950
Wire Wire Line
	6550 4400 7350 4400
Connection ~ 7350 4400
Wire Wire Line
	2450 5300 1400 5300
Wire Wire Line
	6550 5300 7350 5300
Connection ~ 7350 5300
Wire Wire Line
	2250 5800 5750 5800
Wire Wire Line
	3250 5800 3250 5500
Wire Wire Line
	3300 5850 3300 5400
Wire Wire Line
	3300 5400 3250 5400
Wire Wire Line
	5650 5850 5650 5400
Wire Wire Line
	5650 5400 5750 5400
Connection ~ 3300 5850
Wire Wire Line
	5750 5800 5750 5500
Connection ~ 3250 5800
$Comp
L HK4100 K8
U 1 1
P 4150 6150
F 0 "K8" H 4100 6200 70  0000 C CNN
F 1 "HK4100" H 4175 5650 70  0000 C CNN
F 2 "HERMESLITE:HK4100" H 4150 6150 60  0001 C CNN
F 3 "" H 4150 6150 60  0000 C CNN
	1    4150 6150
	-1   0    0    -1  
$EndComp
Wire Wire Line
	4550 6200 7350 6200
NoConn ~ 4550 6300
Text GLabel 2250 6700 0    50   Input ~ 0
+5V
Connection ~ 4100 7600
$Comp
L C C27
U 1 1
P 3900 600
F 0 "C27" V 3950 700 40  0000 L CNN
F 1 "DNI" V 3850 400 40  0000 L CNN
F 2 "HERMESLITE:C_0805" H 3938 450 30  0001 C CNN
F 3 "" H 3900 600 60  0000 C CNN
	1    3900 600 
	0    1    1    0   
$EndComp
$Comp
L C C39
U 1 1
P 4500 600
F 0 "C39" V 4550 700 40  0000 L CNN
F 1 "DNI" V 4450 400 40  0000 L CNN
F 2 "HERMESLITE:C_0805" H 4538 450 30  0001 C CNN
F 3 "" H 4500 600 60  0000 C CNN
	1    4500 600 
	0    1    1    0   
$EndComp
$Comp
L C C51
U 1 1
P 5100 600
F 0 "C51" V 5150 700 40  0000 L CNN
F 1 "DNI" V 5050 400 40  0000 L CNN
F 2 "HERMESLITE:C_0805" H 5138 450 30  0001 C CNN
F 3 "" H 5100 600 60  0000 C CNN
	1    5100 600 
	0    1    1    0   
$EndComp
$Comp
L C C28
U 1 1
P 3900 1450
F 0 "C28" V 3950 1550 40  0000 L CNN
F 1 "DNI" V 3850 1250 40  0000 L CNN
F 2 "HERMESLITE:C_0805" H 3938 1300 30  0001 C CNN
F 3 "" H 3900 1450 60  0000 C CNN
	1    3900 1450
	0    1    1    0   
$EndComp
$Comp
L C C40
U 1 1
P 4500 1450
F 0 "C40" V 4550 1550 40  0000 L CNN
F 1 "DNI" V 4450 1250 40  0000 L CNN
F 2 "HERMESLITE:C_0805" H 4538 1300 30  0001 C CNN
F 3 "" H 4500 1450 60  0000 C CNN
	1    4500 1450
	0    1    1    0   
$EndComp
$Comp
L C C52
U 1 1
P 5100 1450
F 0 "C52" V 5150 1550 40  0000 L CNN
F 1 "DNI" V 5050 1250 40  0000 L CNN
F 2 "HERMESLITE:C_0805" H 5138 1300 30  0001 C CNN
F 3 "" H 5100 1450 60  0000 C CNN
	1    5100 1450
	0    1    1    0   
$EndComp
$Comp
L C C29
U 1 1
P 3900 2350
F 0 "C29" V 3950 2450 40  0000 L CNN
F 1 "DNI" V 3850 2150 40  0000 L CNN
F 2 "HERMESLITE:C_0805" H 3938 2200 30  0001 C CNN
F 3 "" H 3900 2350 60  0000 C CNN
	1    3900 2350
	0    1    1    0   
$EndComp
$Comp
L C C41
U 1 1
P 4500 2350
F 0 "C41" V 4550 2450 40  0000 L CNN
F 1 "DNI" V 4450 2150 40  0000 L CNN
F 2 "HERMESLITE:C_0805" H 4538 2200 30  0001 C CNN
F 3 "" H 4500 2350 60  0000 C CNN
	1    4500 2350
	0    1    1    0   
$EndComp
$Comp
L C C53
U 1 1
P 5100 2350
F 0 "C53" V 5150 2450 40  0000 L CNN
F 1 "DNI" V 5050 2150 40  0000 L CNN
F 2 "HERMESLITE:C_0805" H 5138 2200 30  0001 C CNN
F 3 "" H 5100 2350 60  0000 C CNN
	1    5100 2350
	0    1    1    0   
$EndComp
$Comp
L C C30
U 1 1
P 3900 3250
F 0 "C30" V 3950 3350 40  0000 L CNN
F 1 "DNI" V 3850 3050 40  0000 L CNN
F 2 "HERMESLITE:C_0805" H 3938 3100 30  0001 C CNN
F 3 "" H 3900 3250 60  0000 C CNN
	1    3900 3250
	0    1    1    0   
$EndComp
$Comp
L C C42
U 1 1
P 4500 3250
F 0 "C42" V 4550 3350 40  0000 L CNN
F 1 "DNI" V 4450 3050 40  0000 L CNN
F 2 "HERMESLITE:C_0805" H 4538 3100 30  0001 C CNN
F 3 "" H 4500 3250 60  0000 C CNN
	1    4500 3250
	0    1    1    0   
$EndComp
$Comp
L C C54
U 1 1
P 5100 3250
F 0 "C54" V 5150 3350 40  0000 L CNN
F 1 "DNI" V 5050 3050 40  0000 L CNN
F 2 "HERMESLITE:C_0805" H 5138 3100 30  0001 C CNN
F 3 "" H 5100 3250 60  0000 C CNN
	1    5100 3250
	0    1    1    0   
$EndComp
$Comp
L C C31
U 1 1
P 3900 4150
F 0 "C31" V 3950 4250 40  0000 L CNN
F 1 "DNI" V 3850 3950 40  0000 L CNN
F 2 "HERMESLITE:C_0805" H 3938 4000 30  0001 C CNN
F 3 "" H 3900 4150 60  0000 C CNN
	1    3900 4150
	0    1    1    0   
$EndComp
$Comp
L C C43
U 1 1
P 4500 4150
F 0 "C43" V 4550 4250 40  0000 L CNN
F 1 "DNI" V 4450 3950 40  0000 L CNN
F 2 "HERMESLITE:C_0805" H 4538 4000 30  0001 C CNN
F 3 "" H 4500 4150 60  0000 C CNN
	1    4500 4150
	0    1    1    0   
$EndComp
$Comp
L C C55
U 1 1
P 5100 4150
F 0 "C55" V 5150 4250 40  0000 L CNN
F 1 "DNI" V 5050 3950 40  0000 L CNN
F 2 "HERMESLITE:C_0805" H 5138 4000 30  0001 C CNN
F 3 "" H 5100 4150 60  0000 C CNN
	1    5100 4150
	0    1    1    0   
$EndComp
$Comp
L C C32
U 1 1
P 3900 5050
F 0 "C32" V 3950 5150 40  0000 L CNN
F 1 "DNI" V 3850 4850 40  0000 L CNN
F 2 "HERMESLITE:C_0805" H 3938 4900 30  0001 C CNN
F 3 "" H 3900 5050 60  0000 C CNN
	1    3900 5050
	0    1    1    0   
$EndComp
$Comp
L C C44
U 1 1
P 4500 5050
F 0 "C44" V 4550 5150 40  0000 L CNN
F 1 "DNI" V 4450 4850 40  0000 L CNN
F 2 "HERMESLITE:C_0805" H 4538 4900 30  0001 C CNN
F 3 "" H 4500 5050 60  0000 C CNN
	1    4500 5050
	0    1    1    0   
$EndComp
$Comp
L C C56
U 1 1
P 5100 5050
F 0 "C56" V 5150 5150 40  0000 L CNN
F 1 "DNI" V 5050 4850 40  0000 L CNN
F 2 "HERMESLITE:C_0805" H 5138 4900 30  0001 C CNN
F 3 "" H 5100 5050 60  0000 C CNN
	1    5100 5050
	0    1    1    0   
$EndComp
Text Notes 4400 1200 0    50   ~ 0
160M
Text Notes 4350 2100 0    50   ~ 0
80/75M
Text Notes 4350 3000 0    50   ~ 0
60/40M
Text Notes 4450 3900 0    50   ~ 0
30M
Text Notes 4400 4800 0    50   ~ 0
20M
Text Notes 4350 5700 0    50   ~ 0
17/15M
Connection ~ 5100 7300
Wire Wire Line
	3600 800  3600 600 
Wire Wire Line
	3600 600  3700 600 
Wire Wire Line
	4100 600  4300 600 
Wire Wire Line
	4200 600  4200 800 
Connection ~ 4200 600 
Wire Wire Line
	4700 600  4900 600 
Wire Wire Line
	4800 600  4800 800 
Connection ~ 4800 600 
Wire Wire Line
	5300 600  5400 600 
Wire Wire Line
	5400 600  5400 800 
Wire Wire Line
	3600 1700 3600 1450
Wire Wire Line
	3600 1450 3700 1450
Wire Wire Line
	4100 1450 4300 1450
Wire Wire Line
	4200 1450 4200 1700
Connection ~ 4200 1450
Wire Wire Line
	4700 1450 4900 1450
Wire Wire Line
	4800 1450 4800 1700
Connection ~ 4800 1450
Wire Wire Line
	5300 1450 5400 1450
Wire Wire Line
	5400 1450 5400 1700
Wire Wire Line
	3600 2600 3600 2350
Wire Wire Line
	3600 2350 3700 2350
Wire Wire Line
	4100 2350 4300 2350
Wire Wire Line
	4200 2350 4200 2600
Connection ~ 4200 2350
Wire Wire Line
	4700 2350 4900 2350
Wire Wire Line
	4800 2350 4800 2600
Connection ~ 4800 2350
Wire Wire Line
	5300 2350 5400 2350
Wire Wire Line
	5400 2350 5400 2600
Wire Wire Line
	3700 3250 3600 3250
Wire Wire Line
	3600 3250 3600 3500
Wire Wire Line
	4100 3250 4300 3250
Wire Wire Line
	4200 3250 4200 3500
Connection ~ 4200 3250
Wire Wire Line
	4700 3250 4900 3250
Wire Wire Line
	4800 3250 4800 3500
Connection ~ 4800 3250
Wire Wire Line
	5300 3250 5400 3250
Wire Wire Line
	5400 3250 5400 3500
Wire Wire Line
	3600 4400 3600 4150
Wire Wire Line
	3600 4150 3700 4150
Wire Wire Line
	4100 4150 4300 4150
Wire Wire Line
	4200 4150 4200 4400
Connection ~ 4200 4150
Wire Wire Line
	4700 4150 4900 4150
Wire Wire Line
	4800 4150 4800 4400
Connection ~ 4800 4150
Wire Wire Line
	5300 4150 5400 4150
Wire Wire Line
	5400 4150 5400 4400
Wire Wire Line
	3600 5300 3600 5050
Wire Wire Line
	3600 5050 3700 5050
Wire Wire Line
	4100 5050 4300 5050
Wire Wire Line
	4200 5050 4200 5300
Connection ~ 4200 5050
Wire Wire Line
	4700 5050 4900 5050
Wire Wire Line
	4800 5050 4800 5300
Connection ~ 4800 5050
Wire Wire Line
	5300 5050 5400 5050
Wire Wire Line
	5400 5050 5400 5300
Wire Wire Line
	4550 6500 4550 6700
Wire Wire Line
	4550 6700 2250 6700
Wire Wire Line
	2000 6750 4650 6750
Wire Wire Line
	4650 6750 4650 6400
Wire Wire Line
	4650 6400 4550 6400
Text Notes 3650 6500 0    50   ~ 0
12/10M
Wire Wire Line
	2000 5850 5650 5850
Wire Wire Line
	5650 4950 2000 4950
Wire Wire Line
	5650 4050 2000 4050
Wire Wire Line
	5650 3150 2000 3150
Wire Wire Line
	5650 2700 5650 3150
Wire Wire Line
	5650 2250 2000 2250
Wire Wire Line
	5650 1350 2000 1350
Text Notes 3750 1000 0    35   ~ 0
30T T50-2 \n    #30
Text Notes 4950 1000 0    35   ~ 0
30T T50-2 \n    #30
Text Notes 4350 1000 0    35   ~ 0
34T T50-2 \n    #30
Text Notes 3750 1900 0    35   ~ 0
25T T37-2 \n    #28
Text Notes 4350 1900 0    35   ~ 0
27T T37-2 \n    #28
Text Notes 4950 1900 0    35   ~ 0
25T T37-2 \n    #28
Text Notes 3750 2800 0    35   ~ 0
19T T37-6\n    #26
Text Notes 4350 2800 0    35   ~ 0
21T T37-6\n    #26
Text Notes 4950 2800 0    35   ~ 0
19T T37-6\n    #26
Text Notes 3750 3700 0    35   ~ 0
19T T37-6\n    #26
Text Notes 4350 3700 0    35   ~ 0
20T T37-6\n    #26
Text Notes 4950 3700 0    35   ~ 0
19T T37-6\n    #26
Text Notes 3750 4600 0    35   ~ 0
16T T37-6\n    #26
Text Notes 4350 4600 0    35   ~ 0
17T T37-6\n    #26
Text Notes 4950 4600 0    35   ~ 0
16T T37-6\n    #26
Text Notes 3750 5500 0    35   ~ 0
12T T37-6\n    #26
Text Notes 4350 5500 0    35   ~ 0
14T T37-6\n    #26
Text Notes 4950 5500 0    35   ~ 0
12T T37-6\n    #26
Wire Wire Line
	1400 6100 3750 6100
Wire Wire Line
	1400 800  1400 6100
NoConn ~ 3750 6300
$EndSCHEMATC
